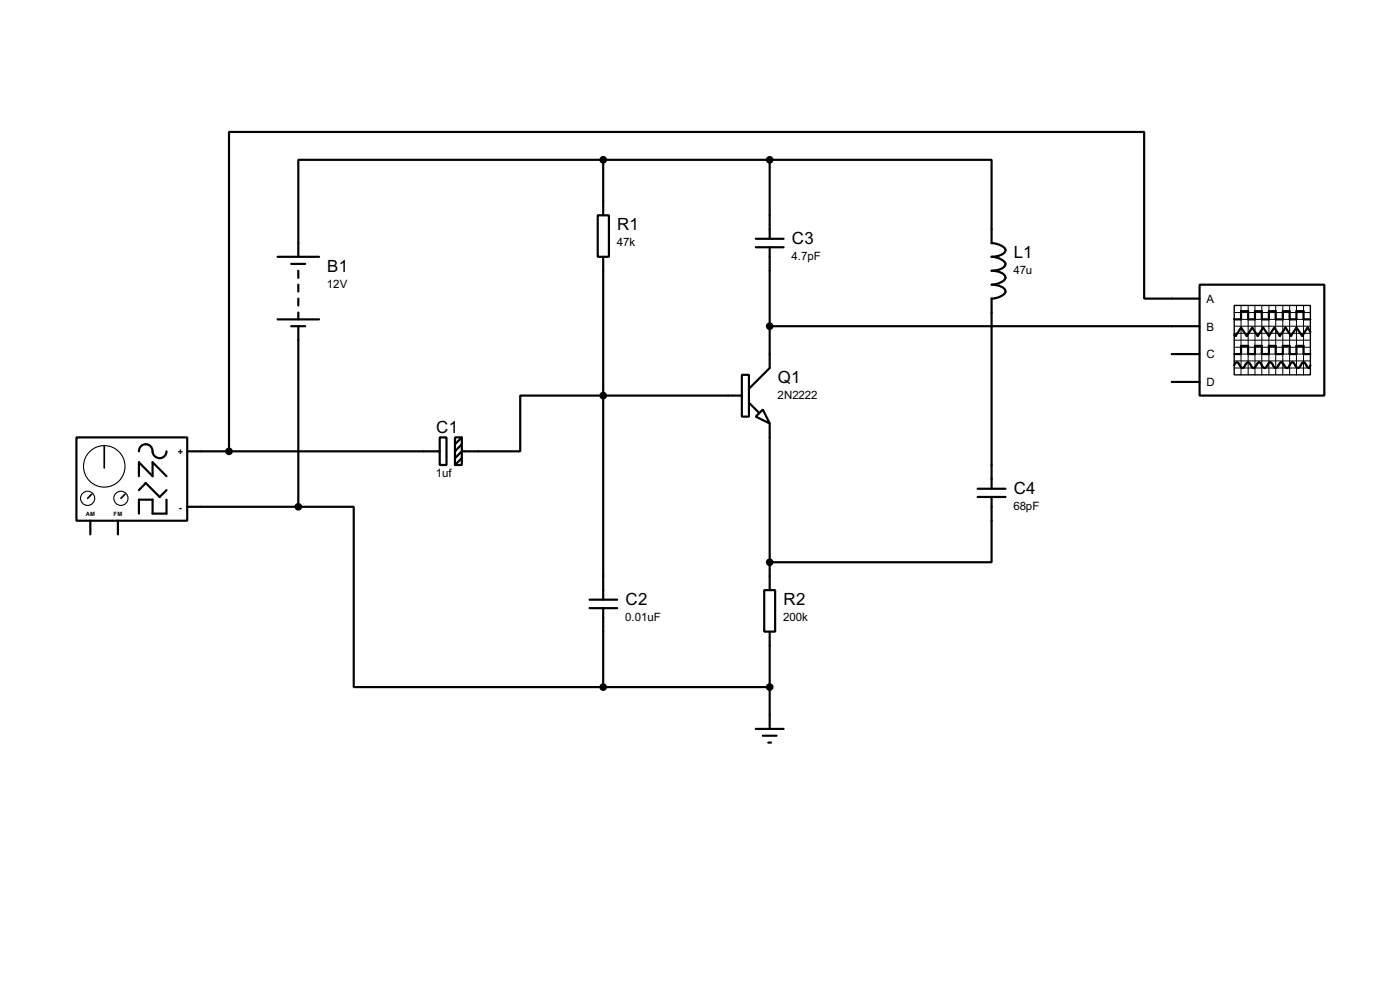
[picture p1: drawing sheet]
<svg xmlns="http://www.w3.org/2000/svg" width="256mm" height="180mm" viewBox="0 0 256 180" stroke-linecap="round" stroke-linejoin="round" font-family="sans-serif">
<g fill="none" stroke="#000" stroke-width=".4">
<path d="M109.5 39.4h2.1v7.6h-2.1zM110.5 29.3h-55.8v17.7M110.5 29.3v10.1M110.5 29.3h30.5M141 29.3h40.7v15.2a2.75 2.75 0 0 1 2.5 1.3 1.5 1.5 0 0 1-1.3 1l-1.2 .2a2.76 2.76 0 0 1 2.5 1.3 1.5 1.5 0 0 1-1.3 1.1l-1.2 .2a3.2 3.2 0 0 1 2.4 .9l.1 .4a2.75 2.75 0 0 1-2.5 1.2 3.3 3.3 0 0 1 2.4 .9 .9 .9 0 0 1-.7 1.2l-1.1 .4-.6 .1v34.8M141 29.3v14.4M50.9 47h7.6M50.9 58.5h7.6M53.4 59.7h2.5M53.4 48.3h2.5M54.7 49.6v1.3M54.7 52.1v1.3"/>
<path d="M54.7 54.7v1.2M54.7 57.2v1.3M54.7 59.7v33.1M110.5 47v62.8M138.5 45.3h5.1M138.5 43.7h5.1M141 45.3v22.1l-3.8 3.8M141 59.7h78.8M219.8 52.1h22.8v20.3h-22.8zM219.8 54.7h-10.2v-30.5h-167.6v58.4M226.1 58.5h1.3v-1.5h1.3v1.5h1.2v-1.5h1.3v1.5h1.3v-1.5h1.2v1.5h1.3v-1.5h1.3v1.5h1.2v-1.5h1.3v1.5h1.3M135.9 68.6h1.3v7.7h-1.3z"/>
<path d="M135.9 72.4h-40.6v10.2h-10.7l-1.2 1.3M137.2 73.7l1.8 1.8M138.5 76.3l1.3-1.3 1.2 2.5zM141 77.5v30.5M214.7 64.8h5.1M214.7 69.9h5.1M226.1 66.9l.2-.5 .3-.1 .3 .1 .5 .8 .2 .2 .3-.2 .5-.8 .3-.1 .2 .1 .5 .8 .3 .2 .2-.2 .5-.8 .3-.1 .2 .1 .3 .5a.54 .54 0 0 0 .7 .3l.5-.8 .3-.1 .3 .1 .4 .8 .3 .2 .3-.2 .5-.8 .3-.1 .2 .1 .5 .8 .3 .2 .2-.2 .5-.8 .3-.1 .2 .1 .5 .8a.6 .6 0 0 0 .9-.5l.4-.4 .3 .1 .4 .8 .3 .2 .3-.5M226.1 64.8h1.3v-1.5h1.3v1.5h1.2v-1.5h1.3v1.5h1.3v-1.5h1.2v1.5h1.3v-1.5h1.3v1.5h1.2v-1.5h1.3v1.5h1.3M240.1 60.8l-.5-.8-1 1.5-1.1-1.5-1 1.5-1-1.5-1 1.5-1-1.5-1 1.5-1.1-1.5-1 1.5-1-1.5-1 1.5-1-1.5-1 1.5-.3-.2M14 80.1h20.3v15.2h-20.3zM16.6 95.3v2.5M21.6 95.3v2.5"/>
<path d="M25.5 82.6a1.25 1.25 0 0 1 1.2-1.3 1.25 1.25 0 0 1 1.3 1.3 1.28 1.28 0 0 0 1.2 1.3 1.28 1.28 0 0 0 1.3-1.3M25.5 87.2v-2.6l2.5 2.6v-2.6l2.5 2.6M25.5 89.7l1.2-1.3 2.6 2.6 1.2-1.3M30.5 91.5v2.5h-2.5v-2.5h-2.5v2.5M34.3 82.6h46.3M34.3 92.8h20.4M54.7 92.8h10.1v33h45.7M80.6 80.1h1.2v5h-1.2zM83.4 80.1h1.2v5h-1.2zM84.6 80.1l-1.2 1.2M84.6 81.3l-1.2 1.3M84.6 83.9l-1.2 1.2"/>
<path d="M179.1 91h5.1M179.1 89.5h5.1M181.7 91v11.9h-40.7M108 111.3h5.1M108 109.8h5.1M110.5 111.3v14.5M140 108h2v7.6h-2zM141 115.6v17.8M110.5 125.8h30.5M138.5 133.4h5.1M139.8 134.7h2.5M140.8 135.9h.5"/>
</g>
<path d="M226.1 55.9h14v12.7h-14z" fill="none" stroke="#000" stroke-width=".25"/>
<g fill="none" stroke="#000" stroke-width=".18">
<path d="M226.1 59.7h14M226.1 57.2h14M226.1 58.5h14M227.4 55.9v12.7M228.7 55.9v12.7M229.9 55.9v12.7M231.2 55.9v12.7M232.5 55.9v12.7M233.7 55.9v12.7M235 55.9v12.7M236.3 55.9v12.7M237.5 55.9v12.7"/>
<path d="M238.8 55.9v12.7M226.1 61h14M226.1 63.6h14M226.1 64.8h14M226.1 66.1h14M226.1 67.4h14M226.1 62.3h14"/>
</g>
<g fill="none" stroke="#000" stroke-width=".2">
<circle cx="16" cy="91.2" r="1.3"/>
<circle cx="19.1" cy="85.4" r="3.8"/>
<circle cx="22.1" cy="91.2" r="1.3"/>
</g>
<path d="M16.8 90.5l-.7 .7M19.1 81.6v4.1M22.9 90.5l-.7 .7" fill="none" stroke="#000" stroke-width=".3"/>
<g fill="#000" stroke="#000" stroke-width=".4">
<circle cx="110.5" cy="29.3" r=".5"/>
<circle cx="141" cy="29.3" r=".5"/>
<circle cx="141" cy="59.7" r=".5"/>
<circle cx="110.5" cy="72.4" r=".5"/>
<circle cx="41.9" cy="82.6" r=".5"/>
<circle cx="54.6" cy="92.8" r=".5"/>
<circle cx="141" cy="102.9" r=".5"/>
<circle cx="110.5" cy="125.8" r=".5"/>
<circle cx="141" cy="125.8" r=".5"/>
</g>
<g font-size="3.5">
<text x="113.1" y="42.1">R1</text>
<text x="145.1" y="44.6">C3</text>
<text x="185.7" y="47.2">L1</text>
<text x="60" y="49.7">B1</text>
<text x="142.5" y="70.1">Q1</text>
<text x="79.9" y="79.3">C1</text>
<text x="185.7" y="90.4">C4</text>
<text x="114.6" y="110.7">C2</text>
<text x="143.6" y="110.7">R2</text>
</g>
<g font-size="2.4">
<text x="113" y="45">47k</text>
<text x="145" y="47.6">4.7pF</text>
<text x="59.9" y="52.6">12V</text>
<text x="185.7" y="50.1">47u</text>
<text x="221" y="55.4">A</text>
<text x="221" y="60.5">B</text>
<text x="221" y="65.6">C</text>
<text x="221" y="70.7">D</text>
<text x="142.5" y="73">2N2222</text>
<text x="79.9" y="87.3">1uf</text>
<text x="185.7" y="93.3">68pF</text>
<text x="114.6" y="113.6">0.01uF</text>
<text x="143.5" y="113.6">200k</text>
</g>
<g font-size="1.9">
<text x="32.6" y="83.3">+</text>
<text x="32.8" y="93.5">-</text>
</g>
<g font-size="1.2">
<text x="15.7" y="94.5">AM</text>
<text x="20.8" y="94.5">FM</text>
</g>
</svg>
